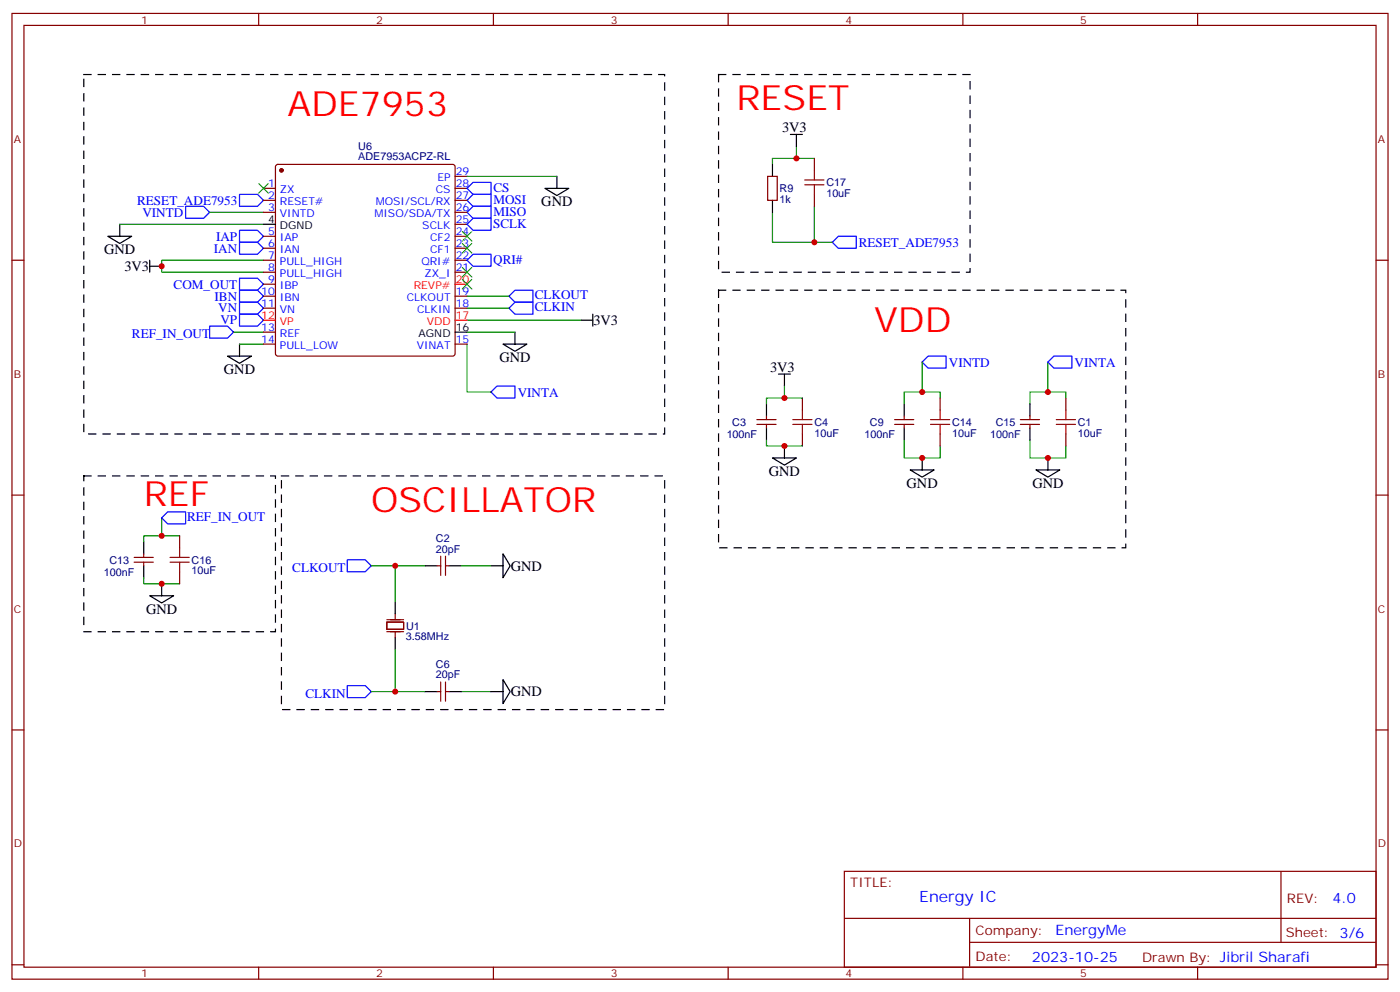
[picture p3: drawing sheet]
<svg xmlns="http://www.w3.org/2000/svg" width="412mm" height="292mm" viewBox="0 0 412 292" stroke-linecap="round" stroke-linejoin="round" font-family="sans-serif">
<g fill="none" stroke="#870000" stroke-width=".35">
<path d="M3.5 4h405.4v284.3h-405.4zM7.1 7.5h398.2v277.3h-398.2zM76.2 4v3.5M145.3 4v3.5M214.5 4v3.5M283.6 4v3.5M352.8 4v3.5M77.6 55.5h3.5M77.6 59h3.5M81.4 48.6l.4-.2h51.5l.5 .2 .3 .5v55l-.3 .5-.5 .2h-51.5l-.5-.2-.2-.5v-55zM134.1 55.5h3.5M134.1 59h3.5"/>
<path d="M134.1 51.9h3.5M226.1 51.9h2.9v7.1h-2.9zM239.9 46.6v3.6M239.9 57.2v3.5M3.5 76.6h3.6M77.6 76.6h3.5M77.6 62.5h3.5M77.6 69.6h3.5M77.6 73.1h3.5M134.1 76.6h3.5M134.1 62.5h3.5M134.1 69.6h3.5"/>
<path d="M134.1 73.1h3.5M134.1 66h3.5M405.3 76.6h3.6M77.6 80.2h3.5M77.6 83.7h3.5M77.6 87.2h3.5M77.6 90.7h3.5M77.6 97.8h3.5M134.1 80.2h3.5M134.1 87.2h3.5M134.1 90.7h3.5M77.6 101.3h3.5"/>
<path d="M134.1 101.3h3.5M236.4 117.2v3.5M276.9 117.2v3.5M314 117.2v3.5M223 125h5.6M223 123.5h5.6M225.8 122.5v1M225.8 125v1M236.4 127.8v3.5M263.5 125h5.7M263.5 123.5h5.7M266.3 122.5v1"/>
<path d="M266.3 125v1M276.9 127.8v3.5M300.6 125h5.6M300.6 123.5h5.6M303.4 122.5v1M303.4 125v1M314 127.8v3.5M3.5 145.8h3.6M52.9 157.8v3.5M405.3 145.8h3.6M39.5 165.5h5.7M39.5 164.1h5.7"/>
<path d="M42.3 163.1v1M42.3 165.5v1.1M52.9 168.3v3.6M128.8 166.6h1M129.8 163.8v5.6M131.2 163.8v5.6M131.2 166.6h1.1M113.9 183.2h5v2.1h-5zM113.9 182.5h5M113.9 186h5M116.4 180.7v1.8M116.4 186v1.7"/>
<path d="M3.5 214.9h3.6M128.8 203.6h1M129.8 200.8v5.6M131.2 200.8v5.6M131.2 203.6h1.1M405.3 214.9h3.6M248.7 256.5h156.6v28.3h-156.6zM377.3 256.6v20.8M248.7 270.4h156.5M285.6 277.4h119.6M285.6 270.4v14.1M3.5 284.1h3.6"/>
<path d="M76.2 284.8v3.5M145.3 284.8v3.5M214.5 284.8v3.5M283.6 284.8v3.5M352.8 284.8v3.5M405.3 284.1h3.6"/>
</g>
<g fill="none" stroke="#00f" stroke-width=".35">
<path d="M70.6 57.2h5.2l1.8 1.8-1.8 1.7h-5.2zM137.6 59l1.7-1.8h5.3v3.5h-5.3zM137.6 55.5l1.7-1.8h5.3v3.5h-5.3zM54.7 60.7h5.3l1.7 1.8-1.7 1.8h-5.3zM70.6 67.8h5.2l1.8 1.8-1.8 1.7h-5.2zM70.6 71.3h5.2l1.8 1.8-1.8 1.8h-5.2zM137.6 62.5l1.7-1.8h5.3v3.6h-5.3zM137.6 66l1.7-1.7h5.3v3.5h-5.3zM137.6 76.6l1.7-1.7h5.3v3.5h-5.3zM245.2 71.3l1.7-1.7h5.3v3.5h-5.3zM61.7 96h5.3l1.8 1.8-1.8 1.8h-5.3zM70.6 92.5h5.2l1.8 1.8-1.8 1.7h-5.2z"/>
<path d="M70.6 89h5.2l1.8 1.7-1.8 1.8h-5.2zM70.6 85.4h5.2l1.8 1.8-1.8 1.8h-5.2zM70.6 81.9h5.2l1.8 1.8-1.8 1.7h-5.2zM149.9 87.2l1.8-1.8h5.3v3.6h-5.3zM149.9 90.7l1.8-1.7h5.3v3.5h-5.3zM144.6 115.4l1.8-1.7h5.3v3.5h-5.3zM271.6 106.6l1.8-1.8h5.3v3.6h-5.3zM310.4 104.8h5.3v3.6h-5.3l-1.7-1.8zM49.4 150.7h5.3v3.5h-5.3l-1.8-1.7zM102.3 164.8h5.3l1.8 1.8-1.8 1.7h-5.3zM102.3 201.9h5.3l1.8 1.7-1.8 1.8h-5.3z"/>
</g>
<path d="M24.7 21.9h171.1v105.9h-171.1zM211.7 21.9h74.1v58.3h-74.1zM211.7 85.4h119.9v75.9h-119.9zM24.7 140.1h56.4v45.9h-56.4zM82.9 140.1h112.9v68.8h-112.9z" fill="none" stroke="#000" stroke-width=".35" stroke-dasharray="2.1 2.1"/>
<g fill="none" stroke="#000" stroke-width=".35">
<path d="M232.8 39.6h3.6M234.6 39.6v3.5M160.5 55.5h7.1l-3.6 2.1zM164 51.9v3.6M227.5 48.4v3.5M227.5 59v3.5M31.7 69.6h7.1l-3.5 2.1zM35.3 66v3.6M44.1 78.4h3.5M44.1 76.6v3.6M77.6 66h3.5M134.1 97.8h3.5"/>
<path d="M151.7 97.8v3.5M171.1 94.3h3.5M174.6 92.5v3.5M67 104.8h7.1l-3.5 2.2zM70.6 101.3v3.5M148.2 101.3h7l-3.5 2.1zM225.8 119v3.5M229.3 110.1h3.5M231.1 110.1v3.6M266.3 119v3.5M303.4 119v3.5M225.8 126v3.5"/>
<path d="M227.5 134.8h7.1l-3.5 2.1zM231.1 131.3v3.5M266.3 126v3.5M268.1 138.4h7.1l-3.6 2.1zM271.6 134.8v3.6M303.4 126v3.5M305.2 138.4h7l-3.5 2.1zM308.7 134.8v3.6M42.3 159.5v3.6M42.3 166.6v3.5M44.1 175.4h7.1l-3.6 2.1zM47.6 171.9v3.5"/>
<path d="M116.4 177.2v3.5M125.2 166.6h3.6M132.3 166.6h3.5M144.6 166.6h3.6M148.2 163.1l2.1 3.5-2.1 3.5zM116.4 187.7v3.6M125.2 203.6h3.6M132.3 203.6h3.5M144.6 203.6h3.6M148.2 200.1l2.1 3.5-2.1 3.6z"/>
</g>
<g fill="none" stroke="#008700" stroke-width=".35">
<path d="M137.6 51.9h26.4M234.6 43.1v3.5M239.9 46.6h-12.4v1.8M35.3 66h42.3M61.7 62.5h15.9M77.6 76.6h-30v3.6h30M239.9 60.7v10.6h-12.4v-8.8M239.9 71.3h5.3M68.8 97.8h8.8M137.6 97.8h14.1M137.6 87.2h12.3M137.6 90.7h12.3"/>
<path d="M137.6 94.3h33.5M70.6 101.3h7M137.6 101.3v14.1h7M231.1 113.7v3.5M236.4 117.2h-10.6v1.8M271.6 106.6v8.8h-5.3v3.6M271.6 115.4h5.3v1.8M308.7 115.4h5.3v1.8M308.7 106.6v8.8h-5.3v3.6M225.8 129.5v1.8h10.6M266.3 129.5v5.3h10.6v-3.5M303.4 129.5v5.3h10.6v-3.5"/>
<path d="M47.6 152.5v5.3M52.9 157.8h-10.6v1.7M42.3 170.1v1.8h10.6M109.4 166.6h7v10.6M116.4 166.6h8.8M135.8 166.6h8.8M116.4 191.3v12.3h-7M116.4 203.6h8.8M135.8 203.6h8.8"/>
</g>
<g fill="none" stroke="#a10000" stroke-width=".35">
<path d="M237.1 54.4h5.6M237.1 53h5.6M239.9 50.2v2.8M239.9 54.4v2.8M233.5 125h5.7M233.5 123.5h5.7M236.4 120.7v2.8M236.4 125v2.8M274.1 125h5.7M274.1 123.5h5.7M276.9 120.7v2.8M276.9 125v2.8"/>
<path d="M311.1 125h5.7M311.1 123.5h5.7M314 120.7v2.8M314 125v2.8M50.1 165.5h5.6M50.1 164.1h5.6M52.9 161.3v2.8M52.9 165.5v2.8"/>
</g>
<circle cx="82.9" cy="50.2" r=".53" fill="#870000" stroke="#870000" stroke-width=".35"/>
<path d="M77.6 94.3h3.5M134.1 94.3h3.5M134.1 83.7h3.5" fill="none" stroke="#f00" stroke-width=".35"/>
<path d="M76.2 54l2.8 2.9M79 54l-2.8 2.9M136.2 68.2l2.8 2.8M136.2 71.7l2.8 2.8M136.2 78.7l2.8 2.9M139 68.2l-2.8 2.8M139 71.7l-2.8 2.8M139 78.7l-2.8 2.9M136.2 82.3l2.8 2.8M139 82.3l-2.8 2.8" fill="none" stroke="#3c3" stroke-width=".35"/>
<g fill="#c00">
<circle cx="47.6" cy="171.9" r=".88"/>
<circle cx="231.1" cy="131.3" r=".88"/>
<circle cx="231.1" cy="117.2" r=".88"/>
<circle cx="47.6" cy="78.4" r=".88"/>
<circle cx="271.6" cy="115.4" r=".88"/>
<circle cx="271.6" cy="134.8" r=".88"/>
<circle cx="308.7" cy="134.8" r=".88"/>
<circle cx="308.7" cy="115.4" r=".88"/>
<circle cx="116.4" cy="166.6" r=".88"/>
<circle cx="116.4" cy="203.6" r=".88"/>
<circle cx="234.6" cy="46.6" r=".88"/>
<circle cx="47.6" cy="157.8" r=".88"/>
<circle cx="239.9" cy="71.3" r=".88"/>
</g>
<g font-size="10.2" fill="#f00">
<text x="84.7" y="34.3">ADE7953</text>
<text x="217" y="32.5">RESET</text>
<text x="257.5" y="97.8">VDD</text>
<text x="42.3" y="148.9">REF</text>
<text x="109.4" y="150.7">OSCILLATOR</text>
</g>
<text font-size="4.6" fill="#00f" x="270.8" y="265.6">Energy IC</text>
<g font-size="4.2">
<text x="230.4" y="38.9">3V3</text>
<text x="159.5" y="60.7">GND</text>
<text x="30.7" y="74.9">GND</text>
<text x="36.6" y="79.8">3V3</text>
<text x="174.8" y="95.7">3V3</text>
<text x="147.1" y="106.6">GND</text>
<text x="66" y="110.1">GND</text>
<text x="226.8" y="109.4">3V3</text>
<text x="226.5" y="140.1">GND</text>
<text x="267.1" y="143.7">GND</text>
<text x="304.1" y="143.7">GND</text>
<text x="150.5" y="168">GND</text>
<text x="43" y="180.7">GND</text>
<text x="150.5" y="205">GND</text>
</g>
<g font-size="4.2" fill="#00f">
<text x="392.5" y="265.8">4.0</text>
<text x="310.9" y="275.4">EnergyMe</text>
<text x="304" y="283.2">2023-10-25</text>
</g>
<g font-size="3.9" fill="#00f">
<text x="145.4" y="56.6">CS</text>
<text x="40.4" y="60.3">RESET_ADE7953</text>
<text x="41.9" y="63.8">VINTD</text>
<text x="145.3" y="63.7">MISO</text>
<text x="145.3" y="60.2">MOSI</text>
<text x="63.6" y="70.8">IAP</text>
<text x="145.2" y="67.2">SCLK</text>
<text x="63" y="74.4">IAN</text>
<text x="145.3" y="77.8">QRI#</text>
<text x="252.9" y="72.6">RESET_ADE7953</text>
<text x="51.1" y="84.9">COM_OUT</text>
<text x="63.2" y="88.5">IBN</text>
<text x="157.5" y="88">CLKOUT</text>
<text x="64.3" y="92">VN</text>
<text x="64.9" y="95.5">VP</text>
<text x="157.5" y="91.5">CLKIN</text>
<text x="38.8" y="99.6">REF_IN_OUT</text>
<text x="279.5" y="108">VINTD</text>
<text x="316.5" y="108">VINTA</text>
<text x="152.5" y="116.8">VINTA</text>
<text x="55.1" y="153.2">REF_IN_OUT</text>
<text x="86.1" y="168.3">CLKOUT</text>
<text x="90" y="205.4">CLKIN</text>
</g>
<g font-size="3.9" fill="#800">
<text x="250.5" y="261.1">TITLE:</text>
<text x="379.1" y="265.8">REV:</text>
<text x="287.4" y="275.3">Company:</text>
<text x="378.7" y="275.9">Sheet: 3/6</text>
<text x="287.4" y="283">Date:</text>
<text x="336.4" y="283.1">Drawn By: Jibril Sharafi</text>
</g>
<g font-size="3.2" fill="#800">
<text x="41.6" y="6.9">1</text>
<text x="110.8" y="6.9">2</text>
<text x="179.9" y="6.9">3</text>
<text x="249.1" y="6.9">4</text>
<text x="318.2" y="6.9">5</text>
<text x="4.1" y="42.1">A</text>
<text x="405.9" y="42.1">A</text>
<text x="4.1" y="111.2">B</text>
<text x="405.9" y="111.2">B</text>
<text x="4.1" y="180.3">C</text>
<text x="405.9" y="180.3">C</text>
<text x="4.1" y="249.5">D</text>
<text x="405.9" y="249.5">D</text>
<text x="41.6" y="287.8">1</text>
<text x="110.8" y="287.8">2</text>
<text x="179.9" y="287.8">3</text>
<text x="249.1" y="287.8">4</text>
<text x="318.2" y="287.8">5</text>
</g>
<g font-size="3.2" fill="#000080">
<text x="105.5" y="47.2">ADE7953ACPZ-RL</text>
<text x="105.5" y="44">U6</text>
<text x="229.7" y="59.8">1k</text>
<text x="229.7" y="56.6">R9</text>
<text x="243.4" y="58">10uF</text>
<text x="243.4" y="54.8">C17</text>
<text x="215.7" y="125.4">C3</text>
<text x="239.9" y="125.4">C4</text>
<text x="256.3" y="125.4">C9</text>
<text x="280.5" y="125.4">C14</text>
<text x="293.3" y="125.4">C15</text>
<text x="317.5" y="125.4">C1</text>
<text x="214.1" y="128.9">100nF</text>
<text x="239.9" y="128.6">10uF</text>
<text x="254.6" y="128.9">100nF</text>
<text x="280.5" y="128.6">10uF</text>
<text x="291.7" y="128.9">100nF</text>
<text x="317.5" y="128.6">10uF</text>
<text x="128.4" y="159.5">C2</text>
<text x="32.3" y="165.9">C13</text>
<text x="56.4" y="165.9">C16</text>
<text x="128.4" y="162.7">20pF</text>
<text x="30.6" y="169.5">100nF</text>
<text x="56.4" y="169.1">10uF</text>
<text x="119.6" y="185.4">U1</text>
<text x="119.6" y="188.5">3.58MHz</text>
<text x="128.4" y="196.6">C6</text>
<text x="128.4" y="199.7">20pF</text>
</g>
<g font-size="3.2" fill="#00f">
<text x="128.8" y="53.3">EP</text>
<text x="134.2" y="51.6">29</text>
<text x="78.9" y="55.1">1</text>
<text x="78.9" y="58.6">2</text>
<text x="82.4" y="56.9">ZX</text>
<text x="128.4" y="56.9">CS</text>
<text x="134.2" y="58.6">27</text>
<text x="134.2" y="55.1">28</text>
<text x="78.9" y="62.2">3</text>
<text x="82.4" y="60.4">RESET#</text>
<text x="82.4" y="63.9">VINTD</text>
<text x="110.3" y="63.9">MISO/SDA/TX</text>
<text x="110.7" y="60.4">MOSI/SCL/RX</text>
<text x="134.2" y="65.7">25</text>
<text x="134.2" y="62.2">26</text>
<text x="78.9" y="69.2">5</text>
<text x="82.4" y="71">IAP</text>
<text x="124.4" y="67.5">SCLK</text>
<text x="126.7" y="71">CF2</text>
<text x="134.2" y="69.2">24</text>
<text x="78.9" y="72.7">6</text>
<text x="78.9" y="76.3">7</text>
<text x="82.4" y="74.5">IAN</text>
<text x="126.7" y="74.5">CF1</text>
<text x="134.2" y="76.3">22</text>
<text x="134.2" y="72.7">23</text>
<text x="78.9" y="79.8">8</text>
<text x="78.9" y="83.3">9</text>
<text x="82.4" y="78">PULL_HIGH</text>
<text x="82.4" y="81.6">PULL_HIGH</text>
<text x="124.1" y="78">QRI#</text>
<text x="125.1" y="81.6">ZX_I</text>
<text x="134.2" y="79.8">21</text>
<text x="76.9" y="86.9">10</text>
<text x="82.4" y="85.1">IBP</text>
<text x="82.4" y="88.6">IBN</text>
<text x="119.8" y="88.6">CLKOUT</text>
<text x="134.2" y="86.9">19</text>
<text x="76.9" y="90.4">11</text>
<text x="82.4" y="92.1">VN</text>
<text x="122.9" y="92.1">CLKIN</text>
<text x="134.2" y="90.4">18</text>
<text x="76.9" y="97.4">13</text>
<text x="76.9" y="101">14</text>
<text x="82.4" y="99.2">REF</text>
<text x="134.2" y="101">15</text>
<text x="82.4" y="102.7">PULL_LOW</text>
<text x="122.7" y="102.7">VINAT</text>
</g>
<g font-size="3.2">
<text x="78.9" y="65.7">4</text>
<text x="82.4" y="67.5">DGND</text>
<text x="123.3" y="99.2">AGND</text>
<text x="134.2" y="97.4">16</text>
</g>
<g font-size="3.2" fill="#f00">
<text x="134.2" y="83.3">20</text>
<text x="121.9" y="85.1">REVP#</text>
<text x="76.9" y="93.9">12</text>
<text x="82.4" y="95.7">VP</text>
<text x="125.7" y="95.7">VDD</text>
<text x="134.2" y="93.9">17</text>
</g>
</svg>
